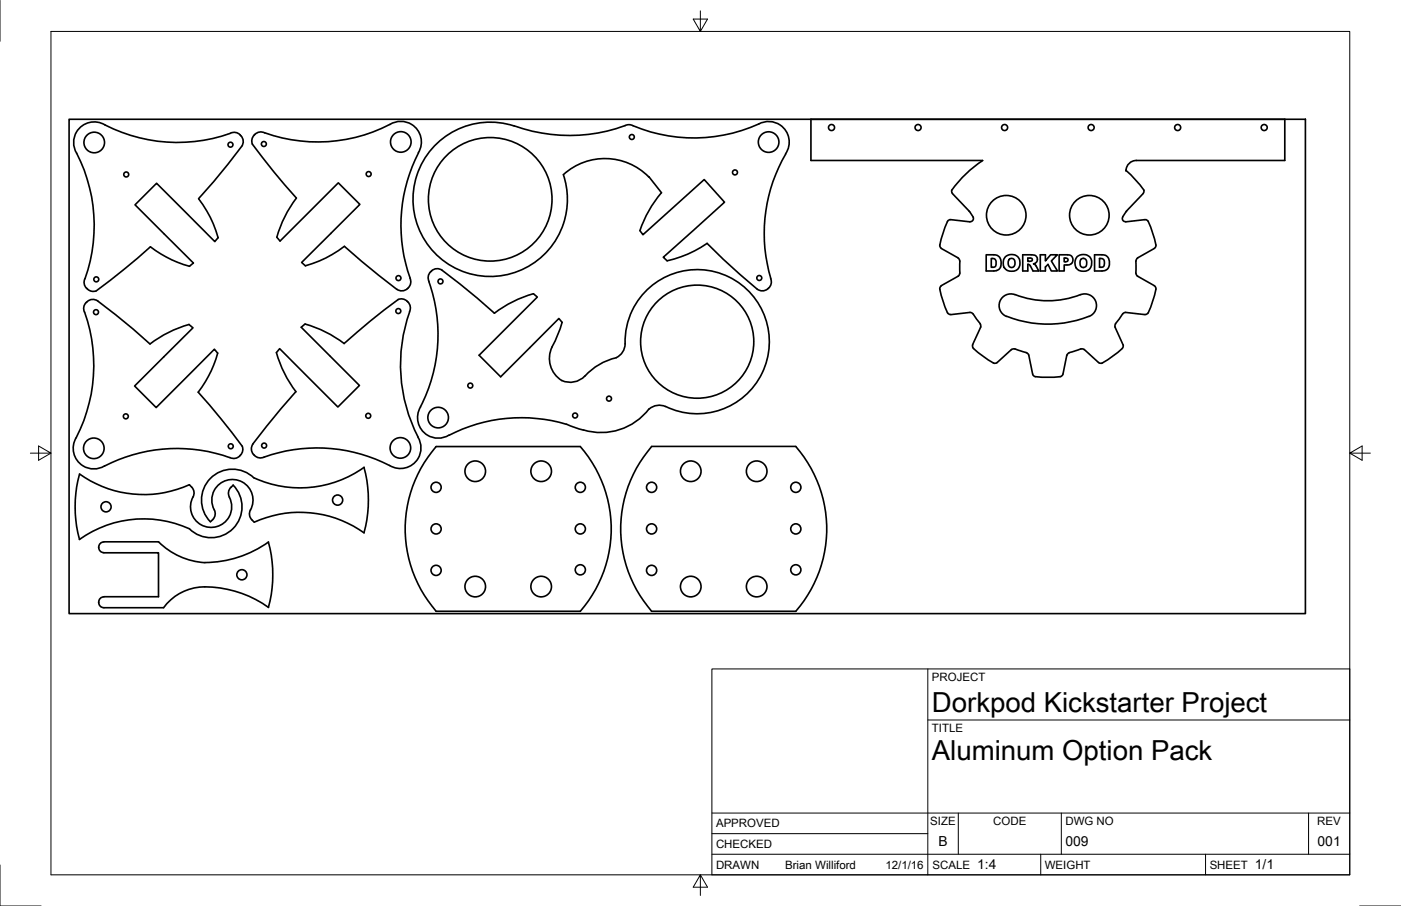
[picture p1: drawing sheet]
<svg xmlns="http://www.w3.org/2000/svg" width="432mm" height="279mm" viewBox="0 0 432 279" stroke-linecap="round" stroke-linejoin="round" font-family="sans-serif">
<g fill="none" stroke="#000" stroke-width=".51">
<path d="M21.3 36.8h381v152.4h-381zM23.6 47.2a49.2 49.2 0 0 1 2.3 39.8l.2 1 .6 .9M74 41.6l.3 .3M74 41.6l-.9-.6-1-.2a49.2 49.2 0 0 1-40.7-2.7 6.4 6.4 0 0 0-7.2 1.7 6.4 6.4 0 0 0-.6 7.5M74.3 41.9a2.54 2.54 0 0 1 .2 3.3M74.5 45.2l-8.7 10.8-4.6 5.3M77.8 44.5a216.6 216.6 0 0 0 13.6 16.6 36.5 36.5 0 0 0-6.1 12.1l1 1.1 18-17.9 6.6 6.6-17.9 17.9 1.1 1.1a35.5 35.5 0 0 0 12.1-6.1 182.7 182.7 0 0 0 16.6 13.6 2.78 2.78 0 0 0 3-.7 2.78 2.78 0 0 0 .5-3M78.3 41.7l-.7 1.3 .2 1.5M78.5 41.4l-.2 .3M81.5 40.9a49.3 49.3 0 0 0 40.1-3.2 6.3 6.3 0 0 1 6.9 2.2 6.3 6.3 0 0 1 .4 7.2M81.5 41l-1.5-.3-1.4 .8M129 47.1a48.7 48.7 0 0 0-2.6 38.7"/>
<path d="M173.7 53.8a19 19 0 0 1 26.2 .7M199.9 54.5l4 4.9a35.7 35.7 0 0 0-6.7 11.7l1 1.3 18.8-17 6.3 7-18.9 16.9 1.2 1.1a34.8 34.8 0 0 0 12.3-5.3 171.2 171.2 0 0 0 15.9 14.3 2.54 2.54 0 0 0 2.8-.3M242.1 47.4a6.3 6.3 0 0 0-.5-7.8 6.3 6.3 0 0 0-7.7-1.4 49.1 49.1 0 0 1-39.8 .3l-.5-.1a50.6 50.6 0 0 1-35.1 .4 23.8 23.8 0 0 0-31.1 20.2 23.8 23.8 0 0 0 26.3 26.1 23.8 23.8 0 0 0 19.9-31.3M242.2 47.5a49.5 49.5 0 0 0-4.5 39.5l-.2 1-.9 1.1M293.4 58.6l-.1 .5 .3 .5M293.5 59.7l5.2 5.4M302.9 49.5h-53v-12.7h146.1v12.7h-45.8a3.2 3.2 0 0 0-3.1 3M302.9 49.5a36.5 36.5 0 0 0-9.5 9.1M347.1 52.5h.1M347.1 52.6h.1M347.1 52.6l2.6 2.5 2.9 3.5M352.3 59.7l-5.1 5.4-1.2 1.7a1.01 1.01 0 0 0 0 1.1 1.01 1.01 0 0 0 1 .5"/>
<path d="M352.5 58.6l-.2 1M61.2 61.3a34.4 34.4 0 0 1 6 12M67.2 73.3l-1 1.2-17.9-18-6.7 6.7 18 17.9-1.2 1-3.7-1.2-5.1-2.6-3.2-2.2a230.8 230.8 0 0 1-16.7 13.6l-1.4 .1-.9-.3-.7-.6M289.7 75.5v.6l.4 .5 5.2 2.9M292 68.3l-1.5 4-.8 3.3M292 68.3l.4-.4 .6-.2 5.9 .7M295.3 79.6l.5 .9M298.7 65.1l1.2 1.8 .1 .6a.97 .97 0 0 1-1.1 .9M304 78.6a5 5 0 0 1 3.7 .4 2.93 2.93 0 0 1-.1 4.3l-1.3 .3h-2.3zM305.5 79.7a1.28 1.28 0 0 1 1.4 .4 1.28 1.28 0 0 1 .1 1.4 1.02 1.02 0 0 1-1.5 .9zM315.2 78.6h2.6a1.45 1.45 0 0 1 1.9 1 1.45 1.45 0 0 1-1.2 1.8 2.97 2.97 0 0 1 1.6 2.2h-1.7l-.9-1.8-.6-.3-.1 2.1h-1.6zM316.8 79.6l1.3 .1v.7l-1.3 .2z"/>
<path d="M320.6 78.6h1.6v1.9l1.6-1.9h2.1l-1.9 1.9 1.9 3.1h-1.9l-1-2.1-.8 .8v1.3h-1.6zM326.4 78.6h2.6a1.58 1.58 0 0 1 1.7 1.6 1.58 1.58 0 0 1-1.9 1.5h-.8v1.9h-1.6zM328 79.6h.4a.6 .6 0 0 1 .8 .6 .6 .6 0 0 1-.8 .5h-.4zM337.4 78.6a5.2 5.2 0 0 1 3.7 .4 2.98 2.98 0 0 1-.2 4.3l-1.3 .3h-2.2zM338.9 79.7a1.26 1.26 0 0 1 1.3 .4 1.26 1.26 0 0 1 .2 1.4 1.02 1.02 0 0 1-1.5 .9zM350.6 79.6l-.5 .9M353.9 68.3l-.4-.4-.6-.2-5.9 .7M353.9 68.3l1.5 4 .9 3.3M356.3 75.5l-.1 .6-.4 .5-5.2 2.9M26.1 96.3a48.9 48.9 0 0 1-2.6 38.7M26.8 93l-.6 .7-.4 1 .3 1.6M26.9 93a2.54 2.54 0 0 1 3.2-.2l10.9 8.7 5.3 4.6a35.7 35.7 0 0 1 12-6l1.2 1-18 17.9 6.6 6.7 18-18 1 1.2"/>
<path d="M125.7 93.1l.8 1.4-.3 1.6M125.7 93.1l-1.1-.8-1.4-.1a132.2 132.2 0 0 0-17.1 13.7 36.8 36.8 0 0 0-12.1-6l-1.2 1 18 18-6.7 6.6-17.9-18-1 1.3M126.3 96.1a48.6 48.6 0 0 0 2.6 38.7M132.2 86.8a48.9 48.9 0 0 1-3 39.6 6.4 6.4 0 0 0 1.7 7.2 6.4 6.4 0 0 0 7.5 .6M132.7 83.8l-.7 1.4 .2 1.6M133 83.6l-.3 .2M136.3 83.3a2.54 2.54 0 0 0-3.3 .3M136.3 83.4l10.9 8.6 5.2 4.6a35.3 35.3 0 0 1 12-6l1.2 1-17.9 18 6.6 6.6 18-18 1 1.2M173.2 99.4l-1.5 4.3a15.4 15.4 0 0 0-2.3 7.5 6.9 6.9 0 0 0 6.3 6.7l1.6-.2a6.3 6.3 0 0 0 3-1.7M289.7 89.2l1.1 4.1 1.2 3.1M290.1 88.1l-.4 .5v.6M295.3 85.2l-5.2 2.9"/>
<path d="M295.8 84.3l-.5 .9M295.8 80.5v3.8M298.9 96.4l-5.9 .6-.6-.1-.4-.5M298.9 96.4l1 .4 2.2 3M302.1 99.9l.1 1M311 80a1.21 1.21 0 0 1 1.6 .1 1.21 1.21 0 0 1 .2 1.5 1.08 1.08 0 0 1-1.3 .9 1.08 1.08 0 0 1-.8-1.4zM312.8 90.9a3.6 3.6 0 0 0-4.6 2 3.6 3.6 0 0 0 2 4.7M333 90.9a3.6 3.6 0 0 1 4.7 2 3.6 3.6 0 0 1-2 4.7 34.8 34.8 0 0 1-25.4-.1M333 90.8a27.6 27.6 0 0 1-20.1 0M333.1 80a1.21 1.21 0 0 1 1.6 .1 1.21 1.21 0 0 1 .2 1.5 1.06 1.06 0 0 1-1.3 .9 1.06 1.06 0 0 1-.7-1.4zM343.8 99.9l-.1 1M346 96.8l-2.2 3"/>
<path d="M347 96.4l5.9 .6 .6-.1 .4-.5M347 96.4l-.9 .4M350.1 80.5v3.8M350.1 84.3l.5 .9M350.6 85.2l5.2 2.9M355.8 88.1l.4 .5 .1 .6M356.3 89.2l-.9 3.3-1.5 3.9M67.1 108.9l-2 5.4-1.8 3.4-2.2 3.2a223.4 223.4 0 0 1 13.5 16.7M85.2 108.8a35.8 35.8 0 0 0 6 12M180.3 116a18.9 18.9 0 0 1 9.6-5.7 5 5 0 0 0 2.8-5.4 22.2 22.2 0 0 1 25.8-21.5 22.2 22.2 0 0 1 17.6 28.7 22.2 22.2 0 0 1-31 13.2 4.9 4.9 0 0 0-5 .8M299.8 106.3l-.1 .6 .3 .5M300 107.5l2 1.6a16.7 16.7 0 0 0 4.8 3l.5-.3"/>
<path d="M302.3 100.9l-2.5 5.4M312.8 107.6l-1 .2-4.5 4M312.8 107.6l3.6 1.1M316.3 108.8l.8 .7M317.1 109.5l1.2 5.9M328.8 109.5l-1.3 6.2a1.5 1.5 0 0 1-1.6 .5l-1.7 .2a17.5 17.5 0 0 1-5.6-.5l-.3-.5M329.6 108.8l-.7 .7M333.1 107.6l-3.5 1.1M343.7 100.9l2.4 5.4 .1 .6-.3 .5M345.9 107.5l-1.9 1.6a16.7 16.7 0 0 1-4.9 3l-.5-.3-4.4-4-1.1-.2M23.5 134.9a6.3 6.3 0 0 0 .9 7.9 6.3 6.3 0 0 0 7.8 .9 48.9 48.9 0 0 1 38.7-2.6M74.6 137.6a2.83 2.83 0 0 1-.7 3 2.83 2.83 0 0 1-3 .5"/>
<path d="M78 136.9a2.54 2.54 0 0 0 .2 3.3M91.2 120.8l-4.6 5.2-8.7 10.9M128.8 134.8a6.4 6.4 0 0 1-.9 7.8 6.4 6.4 0 0 1-7.8 1 48.7 48.7 0 0 0-38.7-2.6M134.4 137.7h44.5a38.6 38.6 0 0 1 0 50.8h-44.5a38.6 38.6 0 0 1 0-50.8zM200.1 126a19 19 0 0 1-21.6 6.3 47.9 47.9 0 0 0-40.1 1.9M200.8 137.7h44.5a38.6 38.6 0 0 1 0 50.8h-44.5a38.6 38.6 0 0 1 0-50.8zM24.5 146.2a34.1 34.1 0 0 0 33.9 3.3M24.5 146.2a38.1 38.1 0 0 0 0 20.2 34 34 0 0 1 33.9-3.3 9.5 9.5 0 0 0 13.4-.1 9.5 9.5 0 0 0 0-13.4M58.4 149.5a3.1 3.1 0 0 1 .7 4.7 6.4 6.4 0 0 0 6.4 8.4 6.4 6.4 0 0 0 5.2-9.3M71.2 150.3l-.8 1.4 .3 1.6M71.9 149.6l-.7 .7M78.1 140.2l.3 .2"/>
<path d="M78.3 147.4a9.5 9.5 0 0 0-13.4 .1 9.5 9.5 0 0 0-.1 13.4l.8-.7M78.4 140.4l1.4 .8 1.6-.3M112.2 144.1a38.1 38.1 0 0 1 0 20.2M112.2 144.1a34 34 0 0 1-33.8 3.3M30.4 168.7v.2M30.4 168.9a1.66 1.66 0 0 0 1.6 1.6h16.9v13.5h-16.9M48.8 167.1a22.3 22.3 0 0 0 14.3 6.4M48.9 167.1h-16.9a1.57 1.57 0 0 0-1.6 1.6M65.6 160.2l.6-.9v-1.6a6.4 6.4 0 0 1 5.5-9.8 6.4 6.4 0 0 1 5.3 9.9v1.6l.6 .9M77.6 160.3l.7 .7M78.4 161a34.1 34.1 0 0 1 33.8 3.3M82.7 167.2a38.7 38.7 0 0 1 .1 20.1 32.7 32.7 0 0 0-22.9-6 15.6 15.6 0 0 0-9.5 6.1h-18.4a1.57 1.57 0 0 1-1.6-1.6"/>
<path d="M82.8 167.1a34 34 0 0 1-19.6 6.4M30.4 185.6v.2M32 184.1a1.57 1.57 0 0 0-1.6 1.5"/>
<circle cx="256.3" cy="39.3" r=".93"/>
<circle cx="283" cy="39.3" r=".93"/>
<circle cx="309.6" cy="39.3" r=".93"/>
<circle cx="336.3" cy="39.3" r=".93"/>
<circle cx="363" cy="39.3" r=".93"/>
<circle cx="389.6" cy="39.3" r=".93"/>
<circle cx="29" cy="43.9" r="3.2"/>
<circle cx="38.9" cy="53.8" r=".76"/>
<circle cx="71" cy="44.6" r=".76"/>
<circle cx="81.3" cy="44.4" r=".76"/>
<circle cx="113.6" cy="53.7" r=".76"/>
<circle cx="123.5" cy="43.8" r="3.2"/>
<circle cx="194.7" cy="42.2" r=".76"/>
<circle cx="226.5" cy="53.2" r=".76"/>
<circle cx="236.9" cy="43.8" r="3.2"/>
<circle cx="151.1" cy="61.5" r="19.1"/>
<circle cx="310.1" cy="66.4" r="6.1"/>
<circle cx="335.7" cy="66.4" r="6.1"/>
<circle cx="29.6" cy="96.3" r=".76"/>
<circle cx="29.7" cy="86.1" r=".76"/>
<circle cx="122.8" cy="95.9" r=".76"/>
<circle cx="122.8" cy="85.8" r=".76"/>
<circle cx="135.8" cy="86.8" r=".76"/>
<circle cx="234" cy="85.7" r=".76"/>
<circle cx="311.7" cy="81.1" r="2.63"/>
<circle cx="333.8" cy="81.1" r="2.63"/>
<circle cx="144.9" cy="118.9" r=".76"/>
<circle cx="214.9" cy="105.4" r="17.4"/>
<circle cx="28.9" cy="138.3" r="3.2"/>
<circle cx="38.8" cy="128.4" r=".76"/>
<circle cx="71.1" cy="137.6" r=".76"/>
<circle cx="81.4" cy="137.4" r=".76"/>
<circle cx="113.5" cy="128.2" r=".76"/>
<circle cx="123.4" cy="138.1" r="3.2"/>
<circle cx="135" cy="128.8" r="3.2"/>
<circle cx="177.2" cy="128.1" r=".76"/>
<circle cx="187.7" cy="122.9" r=".76"/>
<circle cx="32.7" cy="156.3" r="1.57"/>
<circle cx="104.1" cy="154.2" r="1.57"/>
<circle cx="134.4" cy="150.3" r="1.57"/>
<circle cx="146.5" cy="145.3" r="3.2"/>
<circle cx="166.8" cy="145.3" r="3.2"/>
<circle cx="178.9" cy="150.3" r="1.57"/>
<circle cx="200.8" cy="150.3" r="1.57"/>
<circle cx="212.9" cy="145.3" r="3.2"/>
<circle cx="233.2" cy="145.3" r="3.2"/>
<circle cx="245.3" cy="150.3" r="1.57"/>
<circle cx="74.5" cy="177.2" r="1.57"/>
<circle cx="134.4" cy="175.9" r="1.57"/>
<circle cx="134.4" cy="163.1" r="1.57"/>
<circle cx="178.9" cy="175.7" r="1.57"/>
<circle cx="178.9" cy="163.1" r="1.57"/>
<circle cx="200.8" cy="175.9" r="1.57"/>
<circle cx="200.8" cy="163.1" r="1.57"/>
<circle cx="245.3" cy="175.7" r="1.57"/>
<circle cx="245.3" cy="163.1" r="1.57"/>
<circle cx="146.5" cy="180.9" r="3.2"/>
<circle cx="166.8" cy="180.9" r="3.2"/>
<circle cx="212.9" cy="180.9" r="3.2"/>
<circle cx="233.2" cy="180.9" r="3.2"/>
</g>
<g fill="none" stroke="#000" stroke-width=".31">
<path d="M0 .1v12.6M15.7 9.7h400.3v260.1h-400.3zM215.9 3.3v6.4l-2.2-3.8h4.4l-2.2 3.8M9.4 139.7h6.3l-3.8-2.2v4.4l3.8-2.2M416 139.7l3.8 2.2v-4.4l-3.8 2.2h6.4M219.4 206.3h196.6v63.5h-196.6zM286 206.3v63.5M286 222h130M219.4 257.1h66.6M219.4 250.7h196.6M295.4 250.7v12.7M327.1 250.7v12.7"/>
<path d="M403.3 250.7v12.7M0 266.7v12.7h12.7M215.9 269.8l2.2 3.8h-4.4l2.2-3.8v6.3M219.4 263.4h196.6M320.8 263.4v6.4M371.6 263.4v6.4M419.1 279.4h12.6"/>
</g>
<g font-size="8.5">
<text x="287.2" y="219.5">Dorkpod Kickstarter Project</text>
<text x="287.2" y="234.5">Aluminum Option Pack</text>
</g>
<g font-size="4.3">
<text x="289.2" y="261">B</text>
<text x="328.4" y="261">009</text>
<text x="406.1" y="261">001</text>
<text x="301.2" y="268.1">1:4</text>
<text x="386.8" y="268.1">1/1</text>
</g>
<g font-size="3.5">
<text x="287.2" y="210.1">PROJECT</text>
<text x="287.2" y="225.8">TITLE</text>
<text x="220.7" y="255.2">APPROVED</text>
<text x="286.7" y="254.6">SIZE</text>
<text x="306.1" y="254.6">CODE</text>
<text x="328.4" y="254.6">DWG NO</text>
<text x="406" y="254.6">REV</text>
<text x="220.7" y="261.5">CHECKED</text>
<text x="220.7" y="267.9">DRAWN</text>
<text x="242" y="267.9">Brian Williford</text>
<text x="272.9" y="267.9">12/1/16</text>
<text x="287.4" y="267.9">SCALE</text>
<text x="322" y="267.9">WEIGHT</text>
<text x="372.8" y="267.9">SHEET</text>
</g>
</svg>
